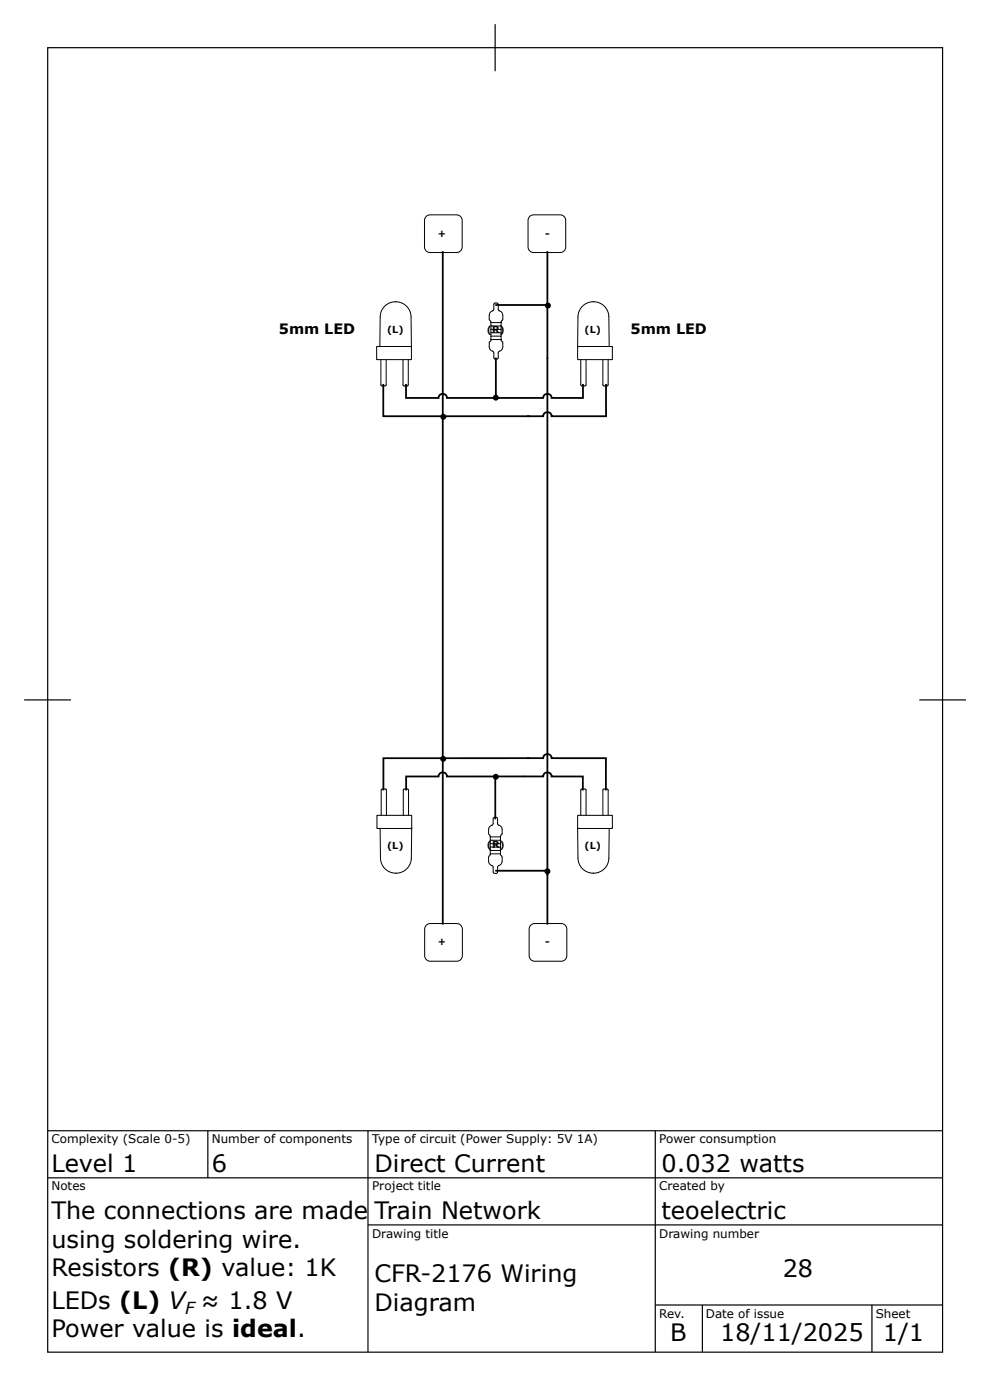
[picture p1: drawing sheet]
<svg xmlns="http://www.w3.org/2000/svg" width="210mm" height="297mm" viewBox="0 0 210 297" stroke-linecap="round" stroke-linejoin="round" font-family="sans-serif">
<g fill="none" stroke="#000" stroke-width=".25">
<path d="M10.1 10.1h190.1v277.1h-190.1zM105.1 5.1v10M5.1 148.7h10M205.1 148.7h-9.9M10.1 240.2h190.1M10.1 250.2h190.1M44.1 240.2v10M78.1 240.2v47M139.1 240.2v47M78.1 260.2h122.1M139.1 277.2h61.1M149.1 277.2v10"/>
<path d="M185.2 277.2v10"/>
<circle cx="116.3" cy="64.9" r=".5"/>
<circle cx="94.1" cy="88.5" r=".5"/>
<circle cx="105.3" cy="84.5" r=".5"/>
<circle cx="94.1" cy="161.2" r=".5"/>
<circle cx="105.3" cy="165" r=".5"/>
<circle cx="116.2" cy="185.1" r=".5"/>
</g>
<g fill="none" stroke="#000" stroke-width=".21">
<path d="M90.5 46l.8-.4h5.6a1.2 1.2 0 0 1 1.2 1.2v5.6a1.2 1.2 0 0 1-1.2 1.2h-5.6a1.2 1.2 0 0 1-1.2-1.2v-5.6zM112.5 46l.8-.4h5.6a1.2 1.2 0 0 1 1.2 1.2v5.6a1.2 1.2 0 0 1-1.2 1.2h-5.6a1.2 1.2 0 0 1-1.2-1.2v-5.6zM80 73.6h7.3l.1 .1v-.1v2.7l-7.3 .1-.1-.1zM80.9 76.4v5.3l.2 .3h.7l.2-.3v-5.3M85.6 76.4v5.3l.2 .3h.7l.2-.3v-5.3M87.3 73.6h.1M87.4 73.6l-.1-6.3a3.3 3.3 0 0 0-3.3-3.2 3.3 3.3 0 0 0-3.3 3.2v6.3M104.2 68.5h2.2M104.2 70h2.2M104.2 70.7h2.2M104.2 72.1h2.2M104.2 71.4h2.2v.7"/>
<path d="M104.2 68.5v.7h2.2M104.3 72.2l-.4 .5a1.78 1.78 0 0 0 .4 1.8l.4 .1M104.3 68.4v.1M104.3 69.2v3M104.6 74.6l.3 .3v1.2l.3 .2 .6-.2v-1.2l.3-.3M104.7 66a.96 .96 0 0 0-.8 1v.8l.4 .6M106 66a.96 .96 0 0 1 .8 1v.8l-.4 .6M106.1 66l-.3-.3v-1.2l-.3-.1-.6 .1v1.2l-.3 .3M106.4 72.2l.3 .5a1.78 1.78 0 0 1-.4 1.8l-.3 .1M106.4 68.4v3M106.4 72.1v.1M122.7 73.6v.1l.1-.1h7.1l.1 2.7-.1 .1h-7.2z"/>
<path d="M122.7 73.6v-6.3a3.3 3.3 0 0 1 3.3-3.2 3.3 3.3 0 0 1 3.3 3.2l.1 6.3M122.7 73.6h.1M123.3 76.4v5.3l.3 .3h.6l.2-.3v-5.3M128 76.4v5.3l.2 .3h.7l.2-.3v-5.3M80.1 173.2h7.3v2.8v-.2l-.1 .2h-7.1l-.2-.2zM80.7 176l.1 6.3a3.3 3.3 0 0 0 3.3 3.2 3.3 3.3 0 0 0 3.2-3.2l.1-6.3M80.9 173.2v-5.4l.3-.2h.6l.3 .2v5.4M85.6 173.2v-5.4l.3-.2h.6l.3 .2v5.4M87.3 176h.1M104.1 177.7h2.2M104.1 179.2h2.2M104.1 179.9h2.2"/>
<path d="M104.1 177.7v.8h2.2M104.1 178.5v2.9l-.3 .5a1.78 1.78 0 0 0 .4 1.8l.3 .1M104.5 175.3a.96 .96 0 0 0-.7 .9v.8l.3 .7M105.9 175.3a.96 .96 0 0 1 .7 .9v.8l-.3 .7v2.9M105.9 175.3l-.2-.4-.1-1.2-.2-.1-.6 .1-.1 1.2-.2 .4M122.7 176h.1M122.7 173.2h7.2l.1 .1v2.5l-.1 .2h-7.1l-.1-.2v.2zM123.3 173.2v-5.4l.3-.2h.6l.2 .2v5.4M128 173.2v-5.4l.2-.2h.7l.2 .2v5.4M129.4 176l-.1 6.3a3.3 3.3 0 0 1-3.3 3.2 3.3 3.3 0 0 1-3.3-3.2v-6.3M90.5 196.5l.9-.3h5.6a1.2 1.2 0 0 1 1.2 1.2v5.6a1.2 1.2 0 0 1-1.2 1.2h-5.6a1.2 1.2 0 0 1-1.2-1.2v-5.6zM104.1 181.3h2.2"/>
<path d="M104.1 180.6h2.2v.7M104.5 183.8l.2 .4 .1 1.2 .2 .1 .6-.1 .1-1.2 .2-.4M106.3 181.3l.3 .6a1.78 1.78 0 0 1-.4 1.8l-.3 .1M112.7 196.5l.9-.3h5.6a1.2 1.2 0 0 1 1.2 1.2v5.6a1.2 1.2 0 0 1-1.2 1.2h-5.6a1.2 1.2 0 0 1-1.2-1.2v-5.6z"/>
</g>
<g fill="none" stroke="#000" stroke-width=".38">
<path d="M94 53.3v143.1M116.2 53.3v143.1M105.2 64.8h10.9M105.3 76v8.6M81.4 81.5v6.9h31.1M86.2 81.5v3h6.9a.89 .89 0 0 1 .9-.9 .89 .89 0 0 1 .9 .9h16.4M123.8 81.5v3h-6.7a.89 .89 0 0 0-.9-.9 .89 .89 0 0 0-.8 .9h-4.2M128.7 81.5v6.9h-11.6a.89 .89 0 0 0-.9-.9 .89 .89 0 0 0-.8 .9h-3.5M105.2 164.9v9.1M111.1 164.9h4.3a.89 .89 0 0 1 .8-.9 .89 .89 0 0 1 .9 .9h6.7v3M111.3 164.9h-16.4a.89 .89 0 0 0-.9-.9 .89 .89 0 0 0-.9 .9h-6.9v3M111.9 161h3.5a.89 .89 0 0 1 .8-.8 .89 .89 0 0 1 .9 .8h11.6v6.9"/>
<path d="M112.5 161h-31.1v6.9M105.2 184.9h10.9"/>
</g>
<g fill="#000">
<circle cx="116.3" cy="64.9" r=".5"/>
<circle cx="94.1" cy="88.5" r=".5"/>
<circle cx="105.3" cy="84.5" r=".5"/>
<circle cx="94.1" cy="161.2" r=".5"/>
<circle cx="105.3" cy="165" r=".5"/>
<circle cx="116.2" cy="185.1" r=".5"/>
</g>
<g font-size="5.1">
<text x="10.9" y="249">Level 1</text>
<text x="45" y="249">6</text>
<text x="79.5" y="249">Direct Current</text>
<text x="140.5" y="249">0.032 watts</text>
<text x="10.9" y="258.9">The connections are made</text>
<text x="79.5" y="258.9">Train Network</text>
<text x="140.5" y="258.9">teoelectric</text>
<text x="10.9" y="265">using soldering wire.</text>
<text x="10.9" y="271.1">Resistors (R) value: 1K</text>
<text x="79.5" y="272.3">CFR-2176 Wiring</text>
<text x="166.2" y="271.3">28</text>
<text x="10.9" y="277.9">LEDs (L) V ≈ 1.8 V</text>
<text x="79.5" y="278.4">Diagram</text>
<text x="10.9" y="284">Power value is ideal.</text>
<text x="142.3" y="284.8">B</text>
<text x="152.9" y="284.8">18/11/2025</text>
<text x="187.5" y="284.8">1/1</text>
</g>
<text font-size="3.5" x="39.3" y="279">F</text>
<g font-size="3">
<text x="59.2" y="70.9">5mm LED</text>
<text x="133.9" y="70.9">5mm LED</text>
</g>
<g font-size="2.5">
<text x="10.9" y="242.9">Complexity (Scale 0-5)</text>
<text x="45" y="242.9">Number of components</text>
<text x="79" y="242.9">Type of circuit (Power Supply: 5V 1A)</text>
<text x="140" y="242.9">Power consumption</text>
<text x="10.9" y="252.8">Notes</text>
<text x="79" y="252.8">Project title</text>
<text x="140" y="252.8">Created by</text>
<text x="79" y="262.9">Drawing title</text>
<text x="140" y="262.9">Drawing number</text>
<text x="140" y="280">Rev.</text>
<text x="149.9" y="280">Date of issue</text>
<text x="186" y="280">Sheet</text>
</g>
<g font-size="2">
<text x="93" y="50.3">+</text>
<text x="115.7" y="50.3">-</text>
<text x="82.2" y="70.6">(L)</text>
<text x="103.4" y="70.6">(R)</text>
<text x="124.1" y="70.6">(L)</text>
<text x="82.2" y="180.4">(L)</text>
<text x="103.4" y="180.1">(R)</text>
<text x="124.1" y="180.4">(L)</text>
<text x="93" y="200.7">+</text>
<text x="115.7" y="200.7">-</text>
</g>
</svg>
